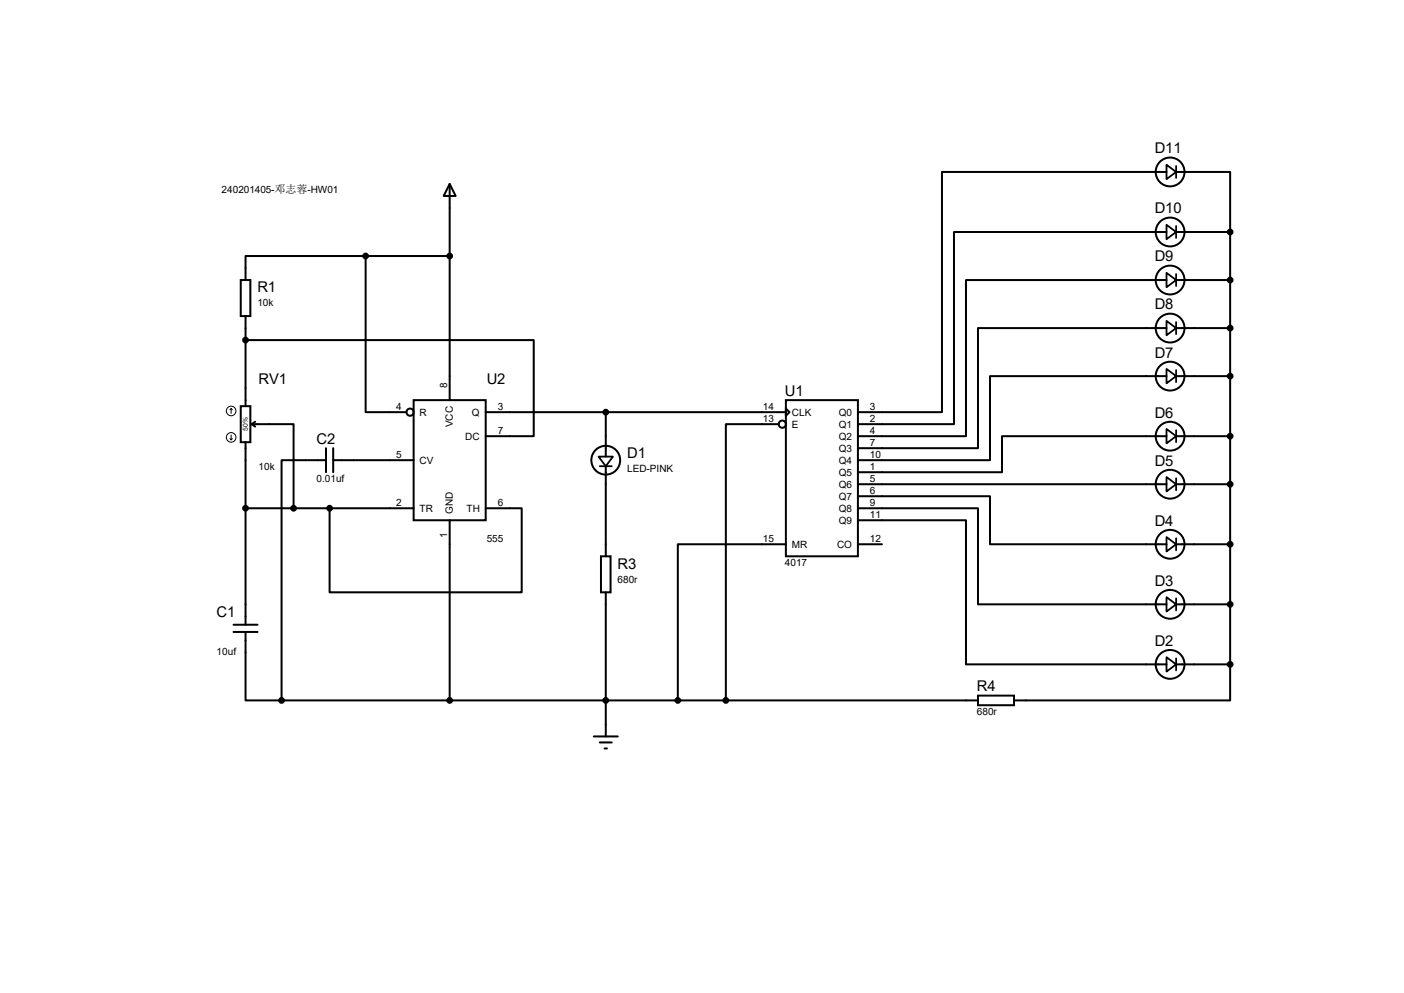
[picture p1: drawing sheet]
<svg xmlns="http://www.w3.org/2000/svg" width="297mm" height="210mm" viewBox="0 0 297 210" stroke-linecap="round" stroke-linejoin="round" font-family="sans-serif">
<g fill="none" stroke="#000" stroke-width=".42">
<path d="M95.1 38.9l1.3 2.5h-2.5zM95.1 38.9v45.7M246.8 36.4h-47.5v50.8h-17.8M248.8 36.4h11.4v12.7M50.9 59.2h2.1v7.6h-2.1zM77.3 54.1v33.1h8.7M77.3 54.1h-25.4v5.1M77.3 54.1h17.8M246.8 59.2h-42.5v33h-22.8M246.8 49.1h-45v40.6h-20.3M248.8 59.2h11.4M248.8 49.1h11.4"/>
<path d="M260.2 49.1v91.4M51.9 71.9h61v20.3h-10.2M51.9 66.8v19.1M246.8 79.5h-37.4v17.8h-27.9M246.8 69.4h-39.9v25.4h-25.4M248.8 79.5h11.4M248.8 69.4h11.4M50.9 85.9h2.1v7.6h-2.1zM51.9 93.5v38.6M53.2 89.7h8.9v17.8M53.2 89.7l.8 .5M54 89.2l-.8 .5"/>
<path d="M69 97.3h-9.4v50.8M69 94.8v5.1M70.5 97.3h17M70.5 94.8v5.1M87.5 84.6h15.2v25.4h-15.2zM102.7 87.2h63.5M128.1 87.2v9.4M128.1 98.6v19M164.7 89.7h-11.2v58.4M166.2 84.6h15.3v33h-15.3zM166.2 86.4l.8 .8-.8 .7zM246.8 92.2h-34.8v7.7h-30.5"/>
<path d="M248.8 92.2h11.4M51.9 107.5h35.6M69.7 107.5v17.8h40.7v-17.8h-7.7M95.1 110v38.1M127.1 117.6h2.1v7.7h-2.1zM166.2 115.1h-22.8v33M181.5 110h22.8v30.5h42.5M181.5 107.5h25.4v20.3h39.9M181.5 104.9h27.9v10.2h37.4M181.5 102.4h65.3M181.5 115.1h5.1M248.8 102.4h11.4"/>
<path d="M248.8 115.1h11.4M49.4 132.1h5.1M49.4 133.6h5.1M51.9 133.6v14.5h7.7M128.1 125.3v30.4M248.8 127.8h11.4M59.6 148.1h147.3M125.6 155.7h5.1M126.9 157h2.5M127.9 158.3h.5M206.9 147.1h7.6v2h-7.6zM248.8 140.5h11.4"/>
<path d="M260.2 140.5v7.6h-45.7"/>
<circle cx="247.5" cy="36.4" r="3"/>
<circle cx="77.3" cy="54.1" r=".51"/>
<circle cx="95.1" cy="54.1" r=".51"/>
<circle cx="247.5" cy="49.1" r="3"/>
<circle cx="247.5" cy="59.2" r="3"/>
<circle cx="260.2" cy="59.2" r=".51"/>
<circle cx="260.2" cy="49.1" r=".51"/>
<circle cx="51.9" cy="71.9" r=".51"/>
<circle cx="247.5" cy="79.5" r="3"/>
<circle cx="247.5" cy="69.4" r="3"/>
<circle cx="260.2" cy="69.4" r=".51"/>
<circle cx="260.2" cy="79.5" r=".51"/>
<circle cx="86.7" cy="87.2" r=".76"/>
<circle cx="128.1" cy="97.3" r="3"/>
<circle cx="128.1" cy="87.2" r=".51"/>
<circle cx="165.5" cy="89.7" r=".76"/>
<circle cx="247.5" cy="92.2" r="3"/>
<circle cx="260.2" cy="92.2" r=".51"/>
<circle cx="51.9" cy="107.5" r=".51"/>
<circle cx="62.1" cy="107.5" r=".51"/>
<circle cx="69.7" cy="107.5" r=".51"/>
<circle cx="247.5" cy="115.1" r="3"/>
<circle cx="247.5" cy="102.4" r="3"/>
<circle cx="260.2" cy="115.1" r=".51"/>
<circle cx="260.2" cy="102.4" r=".51"/>
<circle cx="247.5" cy="127.8" r="3"/>
<circle cx="260.2" cy="127.8" r=".51"/>
<circle cx="59.6" cy="148.1" r=".51"/>
<circle cx="95.1" cy="148.1" r=".51"/>
<circle cx="128.1" cy="148.1" r=".51"/>
<circle cx="143.4" cy="148.1" r=".51"/>
<circle cx="153.5" cy="148.1" r=".51"/>
<circle cx="247.5" cy="140.5" r="3"/>
<circle cx="260.2" cy="140.5" r=".51"/>
</g>
<g fill="none" stroke="#000" stroke-width=".38">
<path d="M246.8 34.8l2 1.6-2 1.5zM248.8 35.1v2.5M246.8 57.7l2 1.5-2 1.5zM246.8 47.5l2 1.6-2 1.5zM248.8 47.8v2.5M248.8 58v2.5M246.8 78l2 1.5-2 1.6zM246.8 67.9l2 1.5-2 1.5zM248.8 68.1v2.6M248.8 78.3v2.5M126.6 96.6h3.1l-1.6 2zM126.9 98.6h2.5"/>
<path d="M246.8 90.7l2 1.5-2 1.6zM248.8 91v2.5M246.8 113.6l2 1.5-2 1.5zM246.8 100.9l2 1.5-2 1.5zM248.8 101.1v2.6M248.8 113.8v2.6M246.8 139l2 1.5-2 1.5zM246.8 126.3l2 1.5-2 1.5zM248.8 126.5v2.6M248.8 139.2v2.6"/>
</g>
<g fill="#000">
<circle cx="77.3" cy="54.1" r=".51"/>
<circle cx="95.1" cy="54.1" r=".51"/>
<circle cx="260.2" cy="59.2" r=".51"/>
<circle cx="260.2" cy="49.1" r=".51"/>
<circle cx="51.9" cy="71.9" r=".51"/>
<circle cx="260.2" cy="69.4" r=".51"/>
<circle cx="260.2" cy="79.5" r=".51"/>
<circle cx="128.1" cy="87.2" r=".51"/>
<circle cx="260.2" cy="92.2" r=".51"/>
<circle cx="51.9" cy="107.5" r=".51"/>
<circle cx="62.1" cy="107.5" r=".51"/>
<circle cx="69.7" cy="107.5" r=".51"/>
<circle cx="260.2" cy="115.1" r=".51"/>
<circle cx="260.2" cy="102.4" r=".51"/>
<circle cx="260.2" cy="127.8" r=".51"/>
<circle cx="59.6" cy="148.1" r=".51"/>
<circle cx="95.1" cy="148.1" r=".51"/>
<circle cx="128.1" cy="148.1" r=".51"/>
<circle cx="143.4" cy="148.1" r=".51"/>
<circle cx="153.5" cy="148.1" r=".51"/>
<circle cx="260.2" cy="140.5" r=".51"/>
</g>
<g fill="none" stroke="#000" stroke-width=".21">
<path d="M48.6 92.8l.3 .2M48.9 86.4l-.3 .3M48.9 86.4l.2 .3M48.9 86.4v1M48.9 92v1M49.1 92.8l-.2 .2"/>
<circle cx="48.9" cy="86.9" r="1.02"/>
<circle cx="48.9" cy="92.5" r="1.02"/>
</g>
<g font-size="3.1">
<text x="244.3" y="32.4">D11</text>
<text x="244.3" y="45.1">D10</text>
<text x="244.3" y="55.3">D9</text>
<text x="54.4" y="61.8">R1</text>
<text x="244.3" y="65.4">D8</text>
<text x="244.3" y="75.6">D7</text>
<text x="54.7" y="81.2">RV1</text>
<text x="103" y="81.2">U2</text>
<text x="166" y="83.7">U1</text>
<text x="244.3" y="88.3">D6</text>
<text x="67" y="93.9">C2</text>
<text x="132.7" y="96.9">D1</text>
<text x="244.3" y="98.5">D5</text>
<text x="244.3" y="111.2">D4</text>
<text x="130.6" y="120.3">R3</text>
<text x="244.3" y="123.9">D3</text>
<text x="45.8" y="130.4">C1</text>
<text x="244.3" y="136.6">D2</text>
<text x="206.7" y="146.2">R4</text>
</g>
<g font-size="2.1">
<text x="46.9" y="40.8">240201405-邓志蓉-HW01</text>
<text x="54.4" y="64.8">10k</text>
<text x="94.6" y="82.1" transform="rotate(-90 94.6 82.1)">8</text>
<text x="83.8" y="86.8">4</text>
<text x="88.8" y="87.9">R</text>
<text x="99.8" y="87.9">Q</text>
<text x="105.3" y="86.8">3</text>
<text x="161.4" y="86.8">14</text>
<text x="161.4" y="89.3">13</text>
<text x="167.5" y="87.9">CLK</text>
<text x="177.4" y="87.9">Q0</text>
<text x="184" y="86.8">3</text>
<text x="184" y="89.3">2</text>
<text x="95.8" y="90.3" transform="rotate(-90 95.8 90.3)">VCC</text>
<text x="98.4" y="93">DC</text>
<text x="105.3" y="91.9">7</text>
<text x="167.5" y="90.5">E</text>
<text x="177.4" y="90.5">Q1</text>
<text x="177.4" y="93">Q2</text>
<text x="177.4" y="95.5">Q3</text>
<text x="184" y="91.9">4</text>
<text x="184" y="94.4">7</text>
<text x="54.7" y="99.5">10k</text>
<text x="83.8" y="96.9">5</text>
<text x="88.8" y="98.1">CV</text>
<text x="132.7" y="99.8">LED-PINK</text>
<text x="177.4" y="98.1">Q4</text>
<text x="177.4" y="100.6">Q5</text>
<text x="184" y="96.9">10</text>
<text x="184" y="99.5">1</text>
<text x="67" y="102">0.01uf</text>
<text x="83.8" y="107.1">2</text>
<text x="105.3" y="107.1">6</text>
<text x="177.4" y="103.2">Q6</text>
<text x="177.4" y="105.7">Q7</text>
<text x="184" y="102">5</text>
<text x="184" y="104.6">6</text>
<text x="184" y="107.1">9</text>
<text x="88.8" y="108.2">TR</text>
<text x="94.6" y="113.7" transform="rotate(-90 94.6 113.7)">1</text>
<text x="95.8" y="108.8" transform="rotate(-90 95.8 108.8)">GND</text>
<text x="98.7" y="108.2">TH</text>
<text x="177.4" y="108.2">Q8</text>
<text x="177.4" y="110.8">Q9</text>
<text x="184" y="109.6">11</text>
<text x="103" y="114.7">555</text>
<text x="161.4" y="114.7">15</text>
<text x="166" y="119.8">4017</text>
<text x="167.5" y="115.9">MR</text>
<text x="177.1" y="115.9">CO</text>
<text x="184" y="114.7">12</text>
<text x="130.6" y="123.2">680r</text>
<text x="45.8" y="138.4">10uf</text>
<text x="206.7" y="151.3">680r</text>
</g>
<text font-size="1.4" x="52.4" y="91.1" transform="rotate(-90 52.4 91.1)">50%</text>
</svg>
